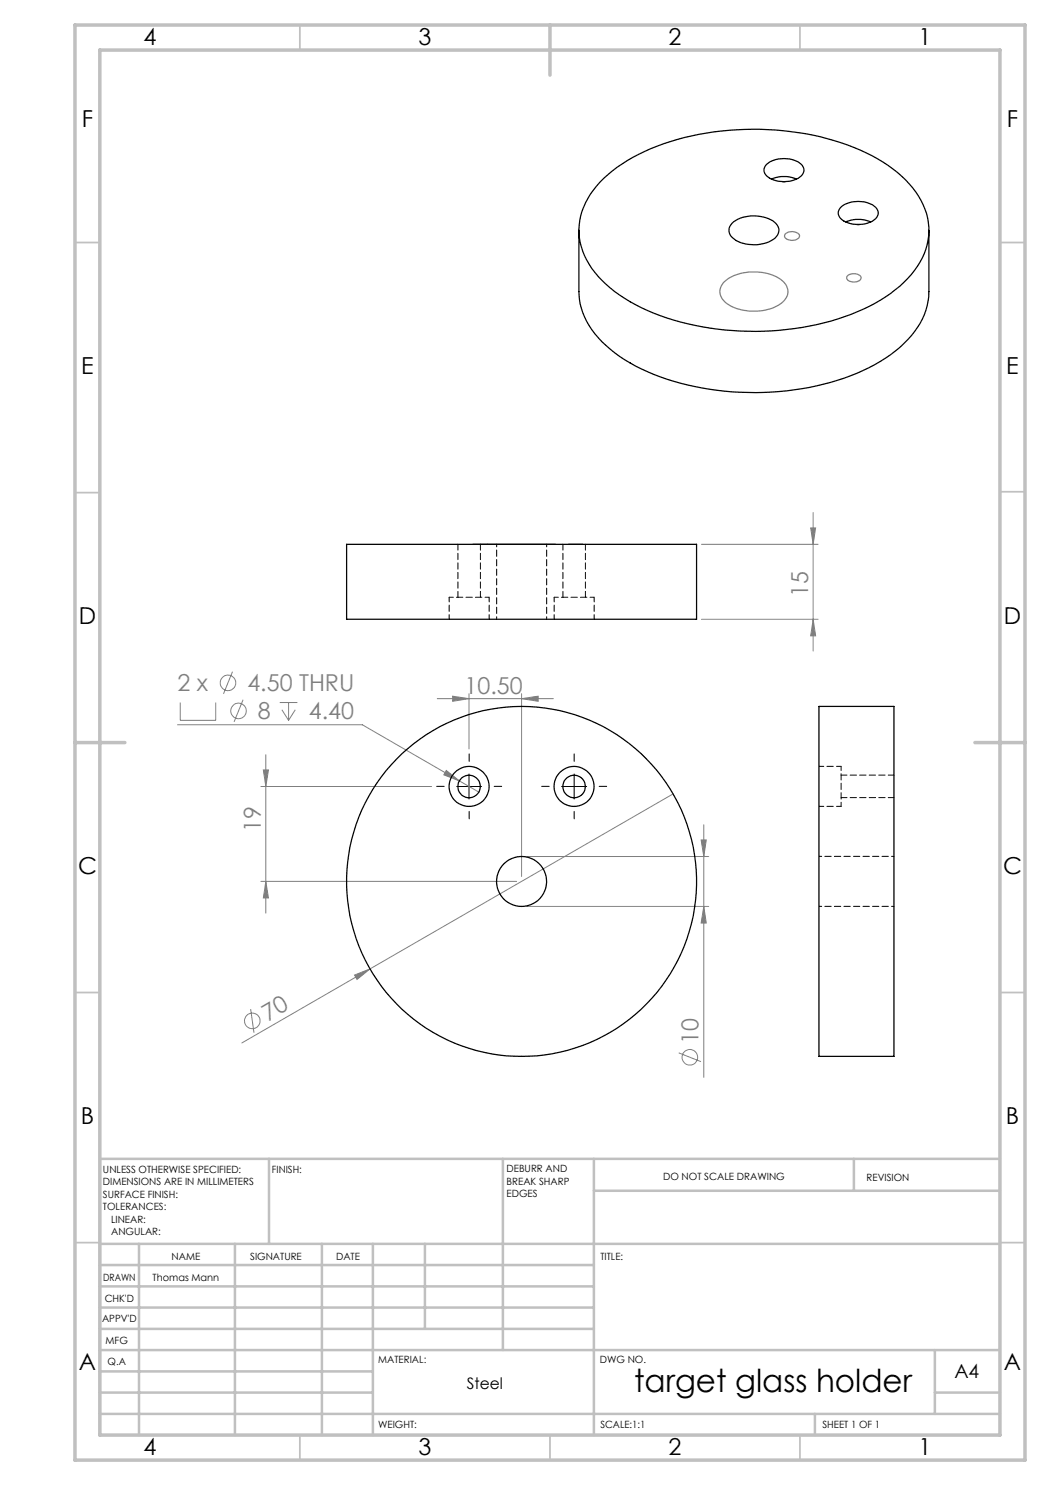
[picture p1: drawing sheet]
<svg xmlns="http://www.w3.org/2000/svg" width="210mm" height="297mm" viewBox="0 0 210 297" stroke-linecap="round" stroke-linejoin="round" font-family="sans-serif">
<g fill="none" stroke="#808080" stroke-width=".2">
<path d="M140.3 108.9h23.3M162.1 105.6h1l-.5 3.3zM162.6 102.5v27.7M46.5 134.3l-1.8 4.5M48.6 139.9l-1.8 4.5M87.5 139.7h23.2M90.5 139.2l3.3 .5-3.3 .6zM93.8 138.7v11.1M104.3 139.7l3.3-.5v1.1zM104.3 138.7v36.6M140.3 123.9h23.3M162.6 123.9l.5 3.3h-1z"/>
<path d="M35.5 145h37l23.3 13.4M36.1 140.5v3.6h7v-3.6M52.2 157.3h34.1M52.7 154h1l-.5 3.3zM53.2 151v31.6M56 140.5h3.5M56.4 142l1.3 2.1M57.7 140.5v3.6M59.1 142l-1.4 2.1M89.3 154.1l2.6 2.1-3.1-1.2zM134.6 158.8l-60.6 35M52.2 176.3h51.1"/>
<path d="M53.2 176.3l.5 3.3h-1zM105.3 171.3h36.4M140.2 168h1.1l-.5 3.3zM140.8 165v50.5M70.9 195l3.1-1.2-2.6 2.1zM74 193.8l-25.6 14.8M105.3 181.3h36.4M140.8 181.3l.5 3.3h-1.1zM50.1 201.8l.7 4.7M135.7 210.6l4.5 1.7"/>
<circle cx="45.6" cy="136.6" r="1.56"/>
<circle cx="47.7" cy="142.2" r="1.56"/>
<circle cx="50.5" cy="204.2" r="1.56"/>
<circle cx="138" cy="211.5" r="1.55"/>
</g>
<path d="M144.7 56.5a9.6 9.6 0 0 1 9.2-1.7 4.6 4.6 0 0 1 3.7 3.3 3.7 3.7 0 0 1-2.7 3.4 10.2 10.2 0 0 1-9.8-1 2.65 2.65 0 0 1-.4-4zM157.1 46.8a1.96 1.96 0 0 1 2.8 .3 1.6 1.6 0 0 1-2.3 .8h-.1a.66 .66 0 0 1-.4-1.1zM169.5 55.2a1.81 1.81 0 0 1 2.7 .3 1.62 1.62 0 0 1-2.4 .7l-.1-.1a.58 .58 0 0 1-.2-.9zM94.6 108.9h3zM97.5 108.9h13.6zM113.7 108.9h2.9z" fill="none" stroke="#808080" stroke-width=".25"/>
<path d="M88.8 157.3h-1.5M93.8 152.3v-1.5M98.8 157.3h1.5M109.8 157.3h-1.5M114.8 152.3v-1.5M119.8 157.3h1.5M93.8 162.3v1.5M114.8 162.3v1.5" fill="none" stroke="#000" stroke-width=".2" stroke-dasharray="15.2 1.3 1.3 1.3"/>
<path d="M91.3 157.3h5M93.8 154.8v5M112.3 157.3h5M114.8 154.8v5" fill="none" stroke="#000" stroke-width=".2"/>
<g fill="none" stroke="#c0c0c0" stroke-width=".35">
<path d="M60 5v5M160 5v5M15 48.5h5M200 48.5h5M15 98.5h5M200 98.4h5M15 198.5h5M200 198.5h5M15 248.5h5M200 248.5h5M60 287v5M110 287v5"/>
<path d="M160 287v5"/>
</g>
<g fill="none" stroke="#c0c0c0" stroke-width=".5">
<path d="M53.8 231.8v17M100.6 231.8v38.2M118.8 231.8v55.2M118.8 238.2h81.2M170.8 231.8v6.4M200 231.8h-180v55.2M20 248.8h180M20 257.3h98.8M20 253h98.8M27.8 248.8v38.2M47 248.8v38.2M64.4 248.8v38.2"/>
<path d="M74.6 248.8v38.2M85 248.8v17M20 265.8h98.8M20 261.5h98.8M20 278.5h54.6M20 274.3h54.6M20 270h180M187 278.5h13M187 270v12.8M20 282.8h180M163 282.8v4.2"/>
</g>
<path d="M15 5h190v287h-190zM20 10h180v277h-180zM110 5v10M15 148.5h10M195 148.5h10" fill="none" stroke="#c0c0c0" stroke-width=".7"/>
<g fill="#808080">
<path d="M70.9 195l3.1-1.2-2.6 2.1z"/>
<path d="M89.3 154.1l-.5 .9 3.1 1.2zM90.5 139.2l3.3 .5-3.3 .6zM104.3 139.7l3.3-.5v1.1z"/>
<path d="M140.2 168h1.1l-.5 3.3zM140.8 181.3l.5 3.3h-1.1zM52.7 154h1l-.5 3.3zM53.2 176.3l.5 3.3h-1zM162.1 105.6h1l-.5 3.3zM162.6 123.9l.5 3.3h-1z"/>
</g>
<g fill="none" stroke="#000" stroke-width=".25">
<path d="M120.8 35.6a38.4 38.4 0 0 1 18.9-8.7 56.9 56.9 0 0 1 32.3 3.1 24.5 24.5 0 0 1 12.2 10.1 12.6 12.6 0 0 1-2 14.8 31.5 31.5 0 0 1-14.7 8.9 56.9 56.9 0 0 1-38-1.7 24.7 24.7 0 0 1-12.2-10.1 12.7 12.7 0 0 1 2-14.8zM153.3 32.9a5.8 5.8 0 0 1 7 0 1.67 1.67 0 0 1-.7 2.8 6 6 0 0 1-6.3-.5 1.51 1.51 0 0 1 0-2.3zM154.3 35.8a6.7 6.7 0 0 1 5 0M156.5 36.3h.6M115.8 46.1v12.2a15.1 15.1 0 0 0 6.3 11.5 40.8 40.8 0 0 0 19.9 8.1 55.6 55.6 0 0 0 30.6-3.8 23.6 23.6 0 0 0 11.9-10.3l.7-1.7 .5-2.7 .1-13.3M146.4 44.6a7.2 7.2 0 0 1 8.8 .1 2.08 2.08 0 0 1-1 3.5 7.5 7.5 0 0 1-7.7-.6 1.91 1.91 0 0 1-.1-3zM168.2 41.4a5.8 5.8 0 0 1 6.9 0 1.67 1.67 0 0 1-.6 2.8 6 6 0 0 1-6.3-.5 1.51 1.51 0 0 1 0-2.3zM169.1 44.4a6.7 6.7 0 0 1 5.1 0M171.4 44.9h.5M69.3 108.9h70v15h-70zM163.8 141.3h15v70h-15z"/>
<circle cx="93.8" cy="157.3" r="2.26"/>
<circle cx="93.8" cy="157.3" r="4"/>
<circle cx="114.8" cy="157.3" r="4"/>
<circle cx="114.8" cy="157.3" r="2.26"/>
<circle cx="104.3" cy="176.3" r="35"/>
<circle cx="104.3" cy="176.3" r="5"/>
</g>
<path d="M97.8 119.5h-8M118.8 119.5h-8M168.2 161.3v-8" fill="none" stroke="#000" stroke-width=".2" stroke-dasharray="1.3 .6" stroke-dashoffset=".4"/>
<path d="M89.8 119.5v4.4M110.8 119.5v4.4M97.8 123.9v-4.4M118.8 123.9v-4.4M168.2 153.3h-4.4M163.8 161.3h4.4" fill="none" stroke="#000" stroke-width=".2" stroke-dasharray="1.3 .6" stroke-dashoffset=".3"/>
<path d="M91.6 108.9v10.6M96.1 119.5v-10.6M112.6 108.9v10.6M117.1 119.5v-10.6M168.2 159.5h10.6M178.8 155h-10.6" fill="none" stroke="#000" stroke-width=".2" stroke-dasharray="1.3 .6" stroke-dashoffset=".1"/>
<path d="M99.3 108.9v15M109.3 123.9v-15M178.8 171.3h-15M163.8 181.3h15" fill="none" stroke="#000" stroke-width=".2" stroke-dasharray="1.3 .6" stroke-dashoffset=".8"/>
<text font-size="6.3" x="126.8" y="278.4">target glass holder</text>
<g font-size="4.7">
<text x="28.7" y="9">4</text>
<text x="83.7" y="9">3</text>
<text x="133.7" y="9">2</text>
<text x="183.7" y="9">1</text>
<text x="16.4" y="25.5">F</text>
<text x="201.4" y="25.5">F</text>
<text x="16.2" y="74.7">E</text>
<text x="201.2" y="74.8">E</text>
<text x="15.8" y="124.7">D</text>
<text x="200.8" y="124.7">D</text>
<text x="15.6" y="174.7">C</text>
<text x="200.6" y="174.7">C</text>
<text x="16.2" y="224.7">B</text>
<text x="201.2" y="224.7">B</text>
<text x="15.8" y="274">A</text>
<text x="200.8" y="274">A</text>
<text x="28.7" y="291">4</text>
<text x="83.7" y="291">3</text>
<text x="133.7" y="291">2</text>
<text x="183.7" y="291">1</text>
</g>
<g font-size="4.7" fill="#808080">
<text x="161.6" y="119.4" transform="rotate(-90 161.6 119.4)">15</text>
<text x="35.5" y="138.3">2 x</text>
<text x="49.5" y="138.3">4.50 THRU</text>
<text x="51.6" y="143.9">8</text>
<text x="61.8" y="143.9">4.40</text>
<text x="92.9" y="138.7">10.50</text>
<text x="52.2" y="166.3" transform="rotate(-90 52.2 166.3)">19</text>
<text x="53.6" y="204.4" transform="rotate(-30 53.6 204.4)">70</text>
<text x="139.7" y="208.9" transform="rotate(-90 139.7 208.9)">10</text>
</g>
<text font-size="3.9" x="190.9" y="275.5">A4</text>
<text font-size="3.2" x="93.4" y="277.9">Steel</text>
<g font-size="2">
<text x="20.6" y="234.6">UNLESS OTHERWISE SPECIFIED:</text>
<text x="20.6" y="237.1">DIMENSIONS ARE IN MILLIMETERS</text>
<text x="20.6" y="239.6">SURFACE FINISH:</text>
<text x="54.4" y="234.6">FINISH:</text>
<text x="101.3" y="234.5">DEBURR AND</text>
<text x="101.3" y="237">BREAK SHARP</text>
<text x="101.3" y="239.5">EDGES</text>
<text x="132.6" y="236">DO NOT SCALE DRAWING</text>
<text x="173.3" y="236.2">REVISION</text>
<text x="20.6" y="242.1">TOLERANCES:</text>
<text x="22.2" y="244.6">LINEAR:</text>
<text x="22.2" y="247.1">ANGULAR:</text>
<text x="34.3" y="252">NAME</text>
<text x="50" y="251.9">SIGNATURE</text>
<text x="67.2" y="251.9">DATE</text>
<text x="120.1" y="251.9">TITLE:</text>
<text x="20.6" y="256.1">DRAWN</text>
<text x="30.5" y="256.1">Thomas Mann</text>
<text x="20.9" y="260.3">CHK'D</text>
<text x="20.4" y="264.4">APPV'D</text>
<text x="21.1" y="268.8">MFG</text>
<text x="21.5" y="273">Q.A</text>
<text x="75.6" y="272.5">MATERIAL:</text>
<text x="120" y="272.5">DWG NO.</text>
<text x="75.6" y="285.5">WEIGHT:</text>
<text x="120.1" y="285.6">SCALE:1:1</text>
<text x="164.5" y="285.6">SHEET 1 OF 1</text>
</g>
</svg>
